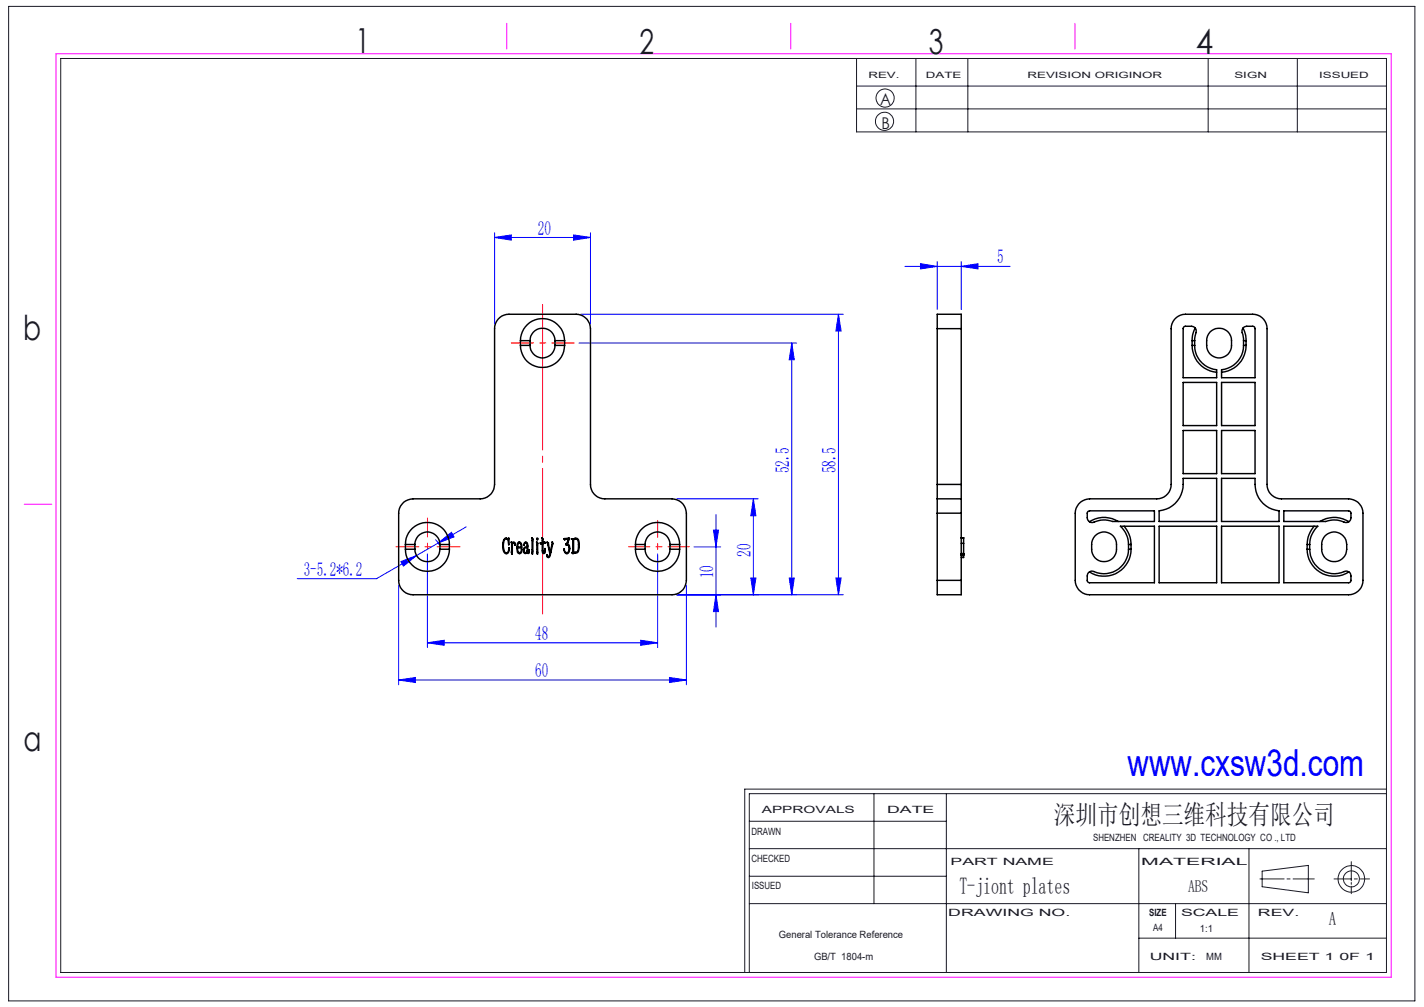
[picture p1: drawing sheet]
<svg xmlns="http://www.w3.org/2000/svg" width="297mm" height="210mm" viewBox="0 0 297 210" stroke-linecap="round" stroke-linejoin="round" font-family="sans-serif">
<g fill="none" stroke="#191924" stroke-width=".21">
<path d="M1.8 1.3h293.3v207.4h-293.3zM12.7 12.2h276.5v190.6h-276.5zM178.6 12.2v15.3h110.6M178.6 17.9h110.6M191 12.2v15.3M201.9 12.2v15.3M252 12.2v15.3M270.6 12.2v15.3M178.6 22.7h110.6M156.3 177h132.9M156.3 171.3h41.1M182.3 165.5v22.9"/>
<path d="M197.4 165.5v37.3M237.5 177v25.8M260.5 177v25.8M281.8 179.7v4M289.2 165.5h-132.9v37.3M289.2 164.6h-133.9v38.2M156.3 188.4h132.9M156.3 182.7h41.1M237.5 195.6h51.7M245.2 188.4v7.2M262.8 183.3h5M263.2 181.7l9.7-1.2v5.7l-9.7-1.3z"/>
<path d="M268.4 183.3h.7M269.7 183.3h4.4M278.2 183.3h3.6M281.8 184v.4M281.8 184.8v1.6M282.5 183.3h.6M283.7 183.3h1.9"/>
<circle cx="184.5" cy="25.3" r="1.9"/>
<circle cx="184.6" cy="20.4" r="1.89"/>
<circle cx="281.9" cy="183.3" r="1.68"/>
<circle cx="281.9" cy="183.3" r="2.77"/>
</g>
<path d="M11.7 11.2h278.5v192.6h-278.5zM105.7 4.9v5.3M164.9 4.9v5.3M224.2 4.9v5.3M5 105.2h5.8" fill="none" stroke="#f0f" stroke-width=".21"/>
<g fill="none" stroke="#00f" stroke-width=".21">
<path d="M103.2 49.5l3.4-.5v1.1zM103.2 48.5v19M103.2 49.5h20M119.6 49l3.6 .5-3.6 .6zM123.2 48.5v19M188.7 55.6h22M192 55l3.5 .6-3.5 .5zM195.5 54.5v10M200.5 55.6l3.5-.6v1.1zM200.5 54.5v10M120.8 71.5h45.4M121.1 65.5h54.8"/>
<path d="M165.1 71.5l.6 3.5h-1.1zM165.1 71.5v52.5M174.9 65.5v58.5M174.9 65.5l.5 3.5h-1.1zM83.6 117.1l3.3-1.3-2.8 2.3zM89.1 115.5v19.5M90.8 112.5l.8 1.1M91.4 113.2l2.8-2.2 .5 1zM91.4 113.2l-12.9 7.5h-16.5M97.2 109.9l-5.8 3.3M137.2 115.5v19.5M141.1 104h17"/>
<path d="M144.7 114h5.6M148.8 110.6h1.1l-.6 3.4zM149.3 107.3v23.5M157.1 104l.6 3.6h-1.1zM157.1 104v20M83.1 122.1v20.7M89.1 134l3.5-.5v1.1zM89.1 134h48.1M133.6 133.5l3.6 .5-3.6 .6zM143.2 122.1v20.7M149.3 124l.6 3.6h-1.1zM156.6 120.5h1.1l-.6 3.5z"/>
<path d="M164.6 120.5h1.1l-.6 3.5zM174.3 120.5h1.1l-.5 3.5zM175.9 124h-34.8M83.1 141.8l3.5-.5v1zM83.1 141.8h60.1M139.6 141.3l3.6 .5-3.6 .5z"/>
</g>
<path d="M113.2 128.1v-64.6" fill="none" stroke="#f00" stroke-width=".21" stroke-dasharray="30.5 1.3 1.3 1.3" stroke-dashoffset=".1"/>
<path d="M137.2 119.4v-10.9" fill="none" stroke="#f00" stroke-width=".21" stroke-dasharray="30.5 1.3 1.3 1.3" stroke-dashoffset="26.9"/>
<path d="M131.1 114h12.7" fill="none" stroke="#f00" stroke-width=".21" stroke-dasharray="30.5 1.3 1.3 1.3" stroke-dashoffset="26.1"/>
<path d="M89.2 108v11.8" fill="none" stroke="#f00" stroke-width=".21" stroke-dasharray="30.5 1.3 1.3 1.3" stroke-dashoffset="26.5"/>
<path d="M82.6 114h13.4" fill="none" stroke="#f00" stroke-width=".21" stroke-dasharray="30.5 1.3 1.3 1.3" stroke-dashoffset="25.7"/>
<path d="M106.6 71.5h13.2" fill="none" stroke="#f00" stroke-width=".21" stroke-dasharray="30.5 1.3 1.3 1.3" stroke-dashoffset="25.8"/>
<g fill="#00f">
<path d="M119.6 49l3.6 .5-3.6 .6zM103.2 49.5l3.4-.5v1.1z"/>
<path d="M83.1 141.8l3.5-.5v1zM139.6 141.3l3.6 .5-3.6 .5zM91.4 113.2l3.3-1.2-.5-1zM83.6 117.1l.5 1 2.8-2.3zM89.1 134l3.5-.5v1.1zM133.6 133.5l3.6 .5-3.6 .6z"/>
<path d="M192 55l3.5 .6-3.5 .5zM200.5 55.6l3.5-.6v1.1z"/>
<path d="M174.3 120.5h1.1l-.5 3.5zM174.9 65.5l.5 3.5h-1.1z"/>
<path d="M157.1 104l.6 3.6h-1.1zM156.6 120.5h1.1l-.6 3.5zM148.8 110.6h1.1l-.6 3.4zM149.3 124l.6 3.6h-1.1zM165.1 71.5l.6 3.5h-1.1zM164.6 120.5h1.1l-.6 3.5z"/>
</g>
<g fill="none" stroke="#000" stroke-width=".3">
<path d="M103.9 66.6a2.83 2.83 0 0 1 2.3-1.1h14a3 3 0 0 1 3 3v32.5a2.99 2.99 0 0 0 3 3h14a3 3 0 0 1 3 3v14a2.99 2.99 0 0 1-3 3h-54.1a2.99 2.99 0 0 1-3-3v-14a3 3 0 0 1 3-3h14.1a3 3 0 0 0 3-3v-32.5a2.99 2.99 0 0 1 .7-1.9zM108.5 71a4.6 4.6 0 0 1 4.7-4.6 4.6 4.6 0 0 1 4.6 4.6M108.5 72a4.6 4.6 0 0 0 4.7 4.6 4.6 4.6 0 0 0 4.6-4.6M108.5 71v1M108.5 71h2.1M108.5 72h2.1M110.6 71a2.59 2.59 0 0 1 2.6-2.5 2.59 2.59 0 0 1 2.5 2.5M110.6 72a2.59 2.59 0 0 0 2.6 2.7 2.59 2.59 0 0 0 2.5-2.7M110.6 71v1M115.7 71v1M115.7 71h2.1M115.7 72h2.1"/>
<path d="M117.8 71v1M195.5 68.5v-3h5v3M195.5 68.5v32.5M195.5 68.5h5M200.5 68.5v32.5M245 66.6a3 3 0 0 1 2.3-1.1h14a2.99 2.99 0 0 1 3 3v32.5a2.99 2.99 0 0 0 3 3h14a2.99 2.99 0 0 1 3 3v14a2.99 2.99 0 0 1-3 3h-54a3 3 0 0 1-3-3v-14a3 3 0 0 1 3-3h14a2.99 2.99 0 0 0 3-3v-32.5a2.99 2.99 0 0 1 .7-1.9zM246.8 79.8h7v9h-7zM248.6 72a5.6 5.6 0 0 0 5.2 5.6M248.6 71h.6M248.6 72h.6M248.6 71v1M249.2 71v-.8a1.56 1.56 0 0 0-.2-2.1l-1.8-.1-.4 .4v10.4h7v-1.7a5.1 5.1 0 0 1-4.6-5.1"/>
<path d="M249.2 71v1M249.3 68.4a5.4 5.4 0 0 0-.7 2.6M252.3 69.3a2.6 2.6 0 0 1 2.9-.7 2.6 2.6 0 0 1 1.7 2.4 2.87 2.87 0 0 1-2.4 3.6 2.61 2.61 0 0 1-2.8-2.6 3.3 3.3 0 0 1 .6-2.7zM254.8 79.8h7v9h-7zM259.3 68.4a5.4 5.4 0 0 1 .6 2.6M259.4 71l-.1-.8a1.96 1.96 0 0 1 .1-1.9l.6-.3h1.4l.4 .4v10.4h-7v-1.7a5.1 5.1 0 0 0 4.6-5.1M259.4 71h.5M259.4 72h.5M259.4 71v1M259.9 72a5.6 5.6 0 0 1-5.1 5.6M259.9 71v1M246.8 99.8h7v9h-12v-2.3a5.8 5.8 0 0 0 5-6.7z"/>
<path d="M246.8 89.8h7v9h-7zM254.8 99.8h7a5.8 5.8 0 0 0 5 6.7v2.3h-12zM254.8 89.8h7v9h-7zM84.6 114.5a4.6 4.6 0 0 0 4.5 4.6 4.6 4.6 0 0 0 4.6-4.6M84.6 113.6a4.6 4.6 0 0 1 4.5-4.6 4.6 4.6 0 0 1 4.6 4.6M84.6 113.6h1.9M84.6 113.6v.9M84.6 114.5h1.9M86.5 114.5a2.61 2.61 0 0 0 2.6 2.6 2.61 2.61 0 0 0 2.7-2.6M86.5 113.6a2.61 2.61 0 0 1 2.6-2.7 2.61 2.61 0 0 1 2.7 2.7M86.5 113.6v.9M91.8 113.6h1.9"/>
<path d="M91.8 114.5h1.9M91.8 113.6v.9M93.7 113.6v.9M105.3 112.3a.49 .49 0 0 1 .7 .3l.2-.4v1.4l-.3-1-.4-.2a2.21 2.21 0 0 0-.1 2.8l.5-.1 .3-.9a1.07 1.07 0 0 1-.5 1.3l-.4-.1a2.58 2.58 0 0 1 0-3.1zM106.7 113l.1 .2 .3-.2 .2 .1 .2 .5-.1 .1-.2-.5-.3 .1-.1 2.3-.2-.5zM108 113.2l.1-.1a.46 .46 0 0 1 .7 .5v.7h-.9l.1 .6 .2 .3h.4l.2-.7a.72 .72 0 0 1-.4 1l-.4-.2a2.44 2.44 0 0 1 0-2.1zM108.1 113.3l.2-.1 .2 .1 .2 .8h-.8zM109.4 113.2l.4-.1 .2 .3 .2 1.9 .2-.5-.1 .6h-.2l-.1-.2-.4 .2a.72 .72 0 0 1-.4-.8 .72 .72 0 0 1 .8-.6l-.2-.7h-.3l-.2 .4zM109.5 114.3l.5-.1v.7l-.3 .3-.4-.1zM110.3 114.7h.1M110.9 112.2l.3 .2-.1 3.2-.2-.5zM111.9 113.1l.3 .2-.1 2.3-.2-.4z"/>
<path d="M112 112.2h.1v.4l-.1-.1zM113 112.2l.3 .3-.1 .7 .4-.2 .1 .2-.5 .1v1.8l.1 .1h.3l.1-.8v.7a.29 .29 0 0 1-.3 .3 .29 .29 0 0 1-.3-.2v-1.8h-.3l-.2-.2h.5zM114.1 113.1l.3 .1 .3 2 .4-2.1 .3 .3-.6 2.1a.58 .58 0 0 1-.6 .7l-.1-.5 .2 .4h.2l.2-.6zM117.6 112.3l1-.1 .2 .2-.5 1h.1a1.25 1.25 0 0 1-.1 2.1 .71 .71 0 0 1-.6-1 .56 .56 0 0 0 .1 .6 .56 .56 0 0 0 .7 0 1.29 1.29 0 0 0-.1-1.5l-.3 .1a.54 .54 0 0 1 .3-.7l.2-.6-.8 .2zM118.1 113.4l-.1 .1M119.3 112.4h.2a.84 .84 0 0 1 1.3 .6v1a1.11 1.11 0 0 1-.7 1.3l-.6 .2-.2-.3h.2v-2.6zM119.6 112.5a.65 .65 0 0 1 .8 0 .65 .65 0 0 1 .3 .7v.8a.89 .89 0 0 1-.7 1.2h-.4zM132.5 114.5a4.6 4.6 0 0 0 4.6 4.6 4.6 4.6 0 0 0 4.6-4.6M132.5 113.6a4.6 4.6 0 0 1 4.6-4.6 4.6 4.6 0 0 1 4.6 4.6M132.5 113.6h2M132.5 113.6v.9M132.5 114.5h2"/>
<path d="M134.5 114.5a2.59 2.59 0 0 0 2.6 2.6 2.59 2.59 0 0 0 2.6-2.6M134.5 113.6a2.59 2.59 0 0 1 2.6-2.7 2.59 2.59 0 0 1 2.6 2.7M134.5 113.6v.9M139.7 113.6h2M139.7 114.5h2M139.7 113.6v.9M141.7 113.6v.9M195.5 104v3M195.5 101v3M195.5 104h5M195.5 107h5M195.5 107v14"/>
<path d="M195.5 101h5M200.5 104v3M200.5 101v3M200.5 112.2h.5v1.1M200.5 115.5h.5l-.5 .1M200.5 115.7h.5M200.5 115.5h.5M200.5 107v14M200.5 113.3h.5M200.5 112.1h.5M200.5 115.9h.5M201 113.3v2.2"/>
<path d="M201 115.9v.4h-.5M201 112.1v.1M201 115.5v.4M226.9 106.7l.4-.2h13.5v2.3h-8.7a5.3 5.3 0 0 0-4.2 .2l-.5-.1-.4-.3a1.72 1.72 0 0 1-.2-1.6zM228.4 111.8a2.6 2.6 0 0 1 2.8-.7 2.6 2.6 0 0 1 1.7 2.5 2.82 2.82 0 0 1-2.4 3.5 2.55 2.55 0 0 1-2.8-2.6 3.3 3.3 0 0 1 .7-2.7zM233.3 108.8a5.6 5.6 0 0 0-6.1 0M234.5 109.7a5.9 5.9 0 0 1 1.4 3.9M235.4 113.6a5.3 5.3 0 0 0-1.7-3.9h7.1v11.8h-13.6l-.4-.2v-.3a1.65 1.65 0 0 1 .4-1.7l.5-.2a5.4 5.4 0 0 0 6.1-.9 5.2 5.2 0 0 0 1.6-3.7M235.4 113.6h.5M235.4 114.5h.5M235.4 113.6v.9M235.9 114.5a5.6 5.6 0 0 1-8.7 4.8"/>
<path d="M235.9 113.6v.9M241.8 109.7h12v11.8h-12zM254.8 109.7h12v11.8h-12zM267.8 106.5h13.5l.3 .2 .2 .3a1.68 1.68 0 0 1-.5 1.8l-.5 .2a7 7 0 0 0-3.8-.4l-.5 .2h-8.7zM272.6 114.5a5.7 5.7 0 0 0 8.7 4.8M272.6 113.6h.6M272.6 114.5h.6M272.6 113.6v.9M273.2 113.6a5.3 5.3 0 0 1 1.6-3.9h-7v11.8h13.6l.3-.2 .1-.3a1.65 1.65 0 0 0-.5-1.7l-.5-.2a5.4 5.4 0 0 1-6.1-.9 5.2 5.2 0 0 1-1.5-3.7M273.2 113.6v.9M274.1 109.7a5.9 5.9 0 0 0-1.5 3.9M275.3 108.8a5.7 5.7 0 0 1 6 0"/>
<path d="M276.3 111.8a2.62 2.62 0 0 1 2.9-.7 2.62 2.62 0 0 1 1.7 2.5 2.79 2.79 0 0 1-3.3 3.4 2.86 2.86 0 0 1-1.9-3.4 2.65 2.65 0 0 1 .6-1.8zM195.5 121v3h5v-3M195.5 121h5"/>
</g>
<text font-size="7.8" fill="#00f" x="235.2" y="161.8">www.cxsw3d.com</text>
<g font-size="7.2" fill="#191924">
<text x="74.1" y="11">1</text>
<text x="133.4" y="11.2">2</text>
<text x="193.7" y="11.3">3</text>
<text x="249.4" y="11.3">4</text>
<text x="4.8" y="70.9">b</text>
<text x="4.9" y="156.5">a</text>
</g>
<text font-size="5.6" fill="#191924" x="219.8" y="171.8">深圳市创想三维科技有限公司</text>
<text font-size="4.9" fill="#191924" x="200.1" y="186.5">T-jiont plates</text>
<g font-size="4.1" fill="#00f">
<text x="112.2" y="48.9">20</text>
<text x="208" y="54.9">5</text>
<text x="164.6" y="98.7" transform="rotate(-90 164.6 98.7)">52.5</text>
<text x="174.3" y="98.7" transform="rotate(-90 174.3 98.7)">58.5</text>
<text x="156.6" y="116.1" transform="rotate(-90 156.6 116.1)">20</text>
<text x="63.4" y="120.1">3-5.2*6.2</text>
<text x="148.8" y="120.6" transform="rotate(-90 148.8 120.6)">10</text>
<text x="111.7" y="133.4">48</text>
<text x="111.7" y="141.2">60</text>
</g>
<text font-size="3.9" fill="#191924" x="277.2" y="193">A</text>
<text font-size="3.5" fill="#191924" x="247.8" y="186.1">ABS</text>
<g font-size="3.4" fill="#191924">
<text x="183.6" y="22">A</text>
<text x="183.8" y="27">B</text>
</g>
<g font-size="2.1" fill="#191924">
<text x="158.9" y="169.5">APPROVALS</text>
<text x="185" y="169.5">DATE</text>
<text x="156.7" y="174.2">DRAWN</text>
<text x="156.7" y="179.7">CHECKED</text>
<text x="228" y="175.4">SHENZHEN CREALITY 3D TECHNOLOGY CO ., LTD</text>
<text x="156.8" y="185.4">ISSUED</text>
<text x="198.2" y="180.4">PART NAME</text>
<text x="238" y="180.4">MATERIAL</text>
<text x="197.8" y="191">DRAWING NO.</text>
<text x="239.7" y="191">SIZE</text>
<text x="246.3" y="191">SCALE</text>
<text x="262.4" y="191">REV.</text>
<text x="162.4" y="195.6">General Tolerance Reference</text>
<text x="240.5" y="194.1">A4</text>
<text x="250.3" y="194.3">1:1</text>
<text x="169.8" y="200.2">GB/T 1804-m</text>
<text x="239.8" y="200.2">UNIT:</text>
<text x="251.6" y="200.2">MM</text>
<text x="262.9" y="200.2">SHEET 1 0F 1</text>
</g>
<g font-size="1.8" fill="#191924">
<text x="181.1" y="16.3">REV.</text>
<text x="193.1" y="16.3">DATE</text>
<text x="214.3" y="16.3">REVISION ORIGINOR</text>
<text x="257.5" y="16.3">SIGN</text>
<text x="275.1" y="16.3">ISSUED</text>
</g>
</svg>
